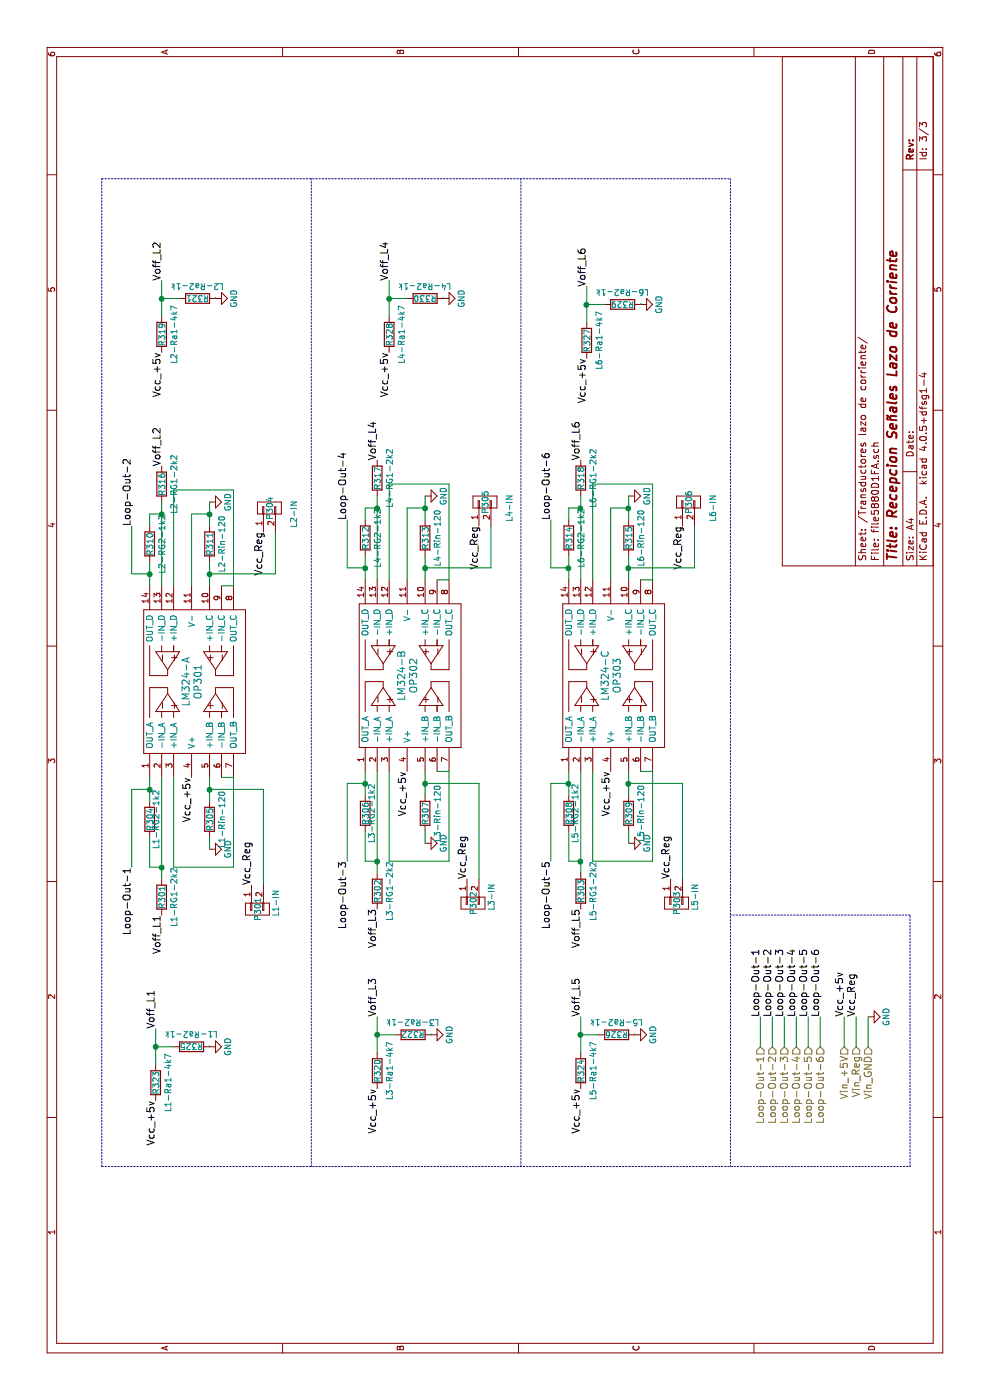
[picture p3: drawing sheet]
EESchema Schematic File Version 2
LIBS:power
LIBS:device
LIBS:transistors
LIBS:conn
LIBS:linear
LIBS:regul
LIBS:74xx
LIBS:cmos4000
LIBS:adc-dac
LIBS:memory
LIBS:xilinx
LIBS:microcontrollers
LIBS:dsp
LIBS:microchip
LIBS:analog_switches
LIBS:motorola
LIBS:texas
LIBS:intel
LIBS:audio
LIBS:interface
LIBS:digital-audio
LIBS:philips
LIBS:display
LIBS:cypress
LIBS:siliconi
LIBS:opto
LIBS:atmel
LIBS:contrib
LIBS:valves
LIBS:switches
LIBS:74xgxx
LIBS:ac-dc
LIBS:actel
LIBS:allegro
LIBS:Altera
LIBS:analog_devices
LIBS:battery_management
LIBS:bbd
LIBS:brooktre
LIBS:cmos_ieee
LIBS:dc-dc
LIBS:diode
LIBS:elec-unifil
LIBS:ESD_Protection
LIBS:ftdi
LIBS:gennum
LIBS:graphic
LIBS:hc11
LIBS:ir
LIBS:Lattice
LIBS:logo
LIBS:maxim
LIBS:mechanical
LIBS:microchip_dspic33dsc
LIBS:microchip_pic10mcu
LIBS:microchip_pic12mcu
LIBS:microchip_pic16mcu
LIBS:microchip_pic18mcu
LIBS:microchip_pic32mcu
LIBS:motor_drivers
LIBS:motors
LIBS:msp430
LIBS:nordicsemi
LIBS:nxp_armmcu
LIBS:onsemi
LIBS:Oscillators
LIBS:powerint
LIBS:Power_Management
LIBS:pspice
LIBS:references
LIBS:relays
LIBS:rfcom
LIBS:sensors
LIBS:silabs
LIBS:stm8
LIBS:stm32
LIBS:supertex
LIBS:transf
LIBS:ttl_ieee
LIBS:video
LIBS:wiznet
LIBS:Worldsemi
LIBS:Xicor
LIBS:zetex
LIBS:Zilog
LIBS:HechoEnCasa
LIBS:Modulo-Lector-cache
EELAYER 25 0
EELAYER END
$Descr A4 11693 8268
encoding utf-8
Sheet 3 3
Title "Recepcion Señales Lazo de Corriente"
Date ""
Rev ""
Comp ""
Comment1 ""
Comment2 ""
Comment3 ""
Comment4 ""
$EndDescr
Text Label 3200 6350 0    60   ~ 0
Loop-Out-1
Text Label 3200 6450 0    60   ~ 0
Loop-Out-2
Text Label 3200 6550 0    60   ~ 0
Loop-Out-3
Text Label 3200 6650 0    60   ~ 0
Loop-Out-4
Text Label 3200 6750 0    60   ~ 0
Loop-Out-5
Text Label 3200 6850 0    60   ~ 0
Loop-Out-6
Text HLabel 2950 6350 0    60   Input ~ 0
Loop-Out-1
Text HLabel 2950 6450 0    60   Input ~ 0
Loop-Out-2
Text HLabel 2950 6550 0    60   Input ~ 0
Loop-Out-3
Text HLabel 2950 6650 0    60   Input ~ 0
Loop-Out-4
Text HLabel 2950 6750 0    60   Input ~ 0
Loop-Out-5
Text HLabel 2950 6850 0    60   Input ~ 0
Loop-Out-6
Wire Wire Line
	2950 6350 3200 6350
Wire Wire Line
	2950 6450 3200 6450
Wire Wire Line
	2950 6550 3200 6550
Wire Wire Line
	2950 6650 3200 6650
Wire Wire Line
	2950 6750 3200 6750
Wire Wire Line
	2950 6850 3200 6850
Text Label 3200 7050 0    60   ~ 0
Vcc_+5v
Text Label 3200 7150 0    60   ~ 0
Vcc_Reg
$Comp
L GND #PWR039
U 1 1
P 3200 7250
F 0 "#PWR039" H 3200 7000 50  0001 C CNN
F 1 "GND" H 3200 7100 50  0000 C CNN
F 2 "" H 3200 7250 50  0000 C CNN
F 3 "" H 3200 7250 50  0000 C CNN
	1    3200 7250
	1    0    0    -1  
$EndComp
Text HLabel 2950 7050 0    60   Input ~ 0
Vin_+5V
Text HLabel 2950 7150 0    60   Input ~ 0
Vin_Reg
Text HLabel 2950 7250 0    60   Input ~ 0
Vin_GND
Wire Wire Line
	2950 7050 3200 7050
Wire Wire Line
	2950 7150 3200 7150
Wire Wire Line
	2950 7250 3200 7250
$Comp
L TLV4171 OP301
U 1 1
P 6000 1650
F 0 "OP301" H 6000 1650 60  0000 C CNN
F 1 "LM324-A" H 6000 1750 60  0000 C CNN
F 2 "Housings_DIP:DIP-14_W7.62mm_LongPads" H 5850 2350 60  0001 C CNN
F 3 "" H 5850 2350 60  0000 C CNN
	1    6000 1650
	1    0    0    -1  
$EndComp
$Comp
L R R319
U 1 1
P 8900 1350
F 0 "R319" V 8900 1350 50  0000 C CNN
F 1 "L2-Ra1-4k7" V 9000 1350 50  0000 C CNN
F 2 "Discret:R3" V 8830 1350 50  0001 C CNN
F 3 "" H 8900 1350 50  0000 C CNN
	1    8900 1350
	0    1    1    0   
$EndComp
$Comp
L R R321
U 1 1
P 9200 1650
F 0 "R321" V 9200 1650 50  0000 C CNN
F 1 "L2-Ra2-1k" V 9300 1650 50  0000 C CNN
F 2 "Discret:R3" V 9130 1650 50  0001 C CNN
F 3 "" H 9200 1650 50  0000 C CNN
	1    9200 1650
	1    0    0    -1  
$EndComp
$Comp
L R R301
U 1 1
P 4200 1350
F 0 "R301" V 4200 1350 50  0000 C CNN
F 1 "L1-RG1-2k2" V 4300 1350 50  0000 C CNN
F 2 "Discret:R3" V 4130 1350 50  0001 C CNN
F 3 "" H 4200 1350 50  0000 C CNN
	1    4200 1350
	0    1    1    0   
$EndComp
$Comp
L R R304
U 1 1
P 4850 1250
F 0 "R304" V 4850 1250 50  0000 C CNN
F 1 "L1-RG2-1k2" V 4900 1250 50  0000 C CNN
F 2 "Discret:R3" V 4780 1250 50  0001 C CNN
F 3 "" H 4850 1250 50  0000 C CNN
	1    4850 1250
	0    1    1    0   
$EndComp
$Comp
L GND #PWR040
U 1 1
P 4600 1750
F 0 "#PWR040" H 4600 1500 50  0001 C CNN
F 1 "GND" H 4600 1600 50  0000 C CNN
F 2 "" H 4600 1750 50  0000 C CNN
F 3 "" H 4600 1750 50  0000 C CNN
	1    4600 1750
	1    0    0    -1  
$EndComp
$Comp
L CONN_01X02 P304
U 1 1
P 7450 2250
F 0 "P304" H 7450 2250 50  0000 C CNN
F 1 "L2-IN" H 7400 2050 50  0000 C CNN
F 2 "mis-footprint:Pin_1x2_Paso" H 7450 2250 50  0001 C CNN
F 3 "" H 7450 2250 50  0000 C CNN
	1    7450 2250
	1    0    0    -1  
$EndComp
$Comp
L GND #PWR041
U 1 1
P 9200 1800
F 0 "#PWR041" H 9200 1550 50  0001 C CNN
F 1 "GND" H 9200 1650 50  0000 C CNN
F 2 "" H 9200 1800 50  0000 C CNN
F 3 "" H 9200 1800 50  0000 C CNN
	1    9200 1800
	1    0    0    -1  
$EndComp
Text Label 9350 1350 0    60   ~ 0
Voff_L2
$Comp
L CONN_01X02 P301
U 1 1
P 4100 2150
F 0 "P301" H 4100 2150 50  0000 C CNN
F 1 "L1-IN" H 4050 2000 50  0000 C CNN
F 2 "mis-footprint:Pin_1x2_Paso" H 4100 2150 50  0001 C CNN
F 3 "" H 4100 2150 50  0000 C CNN
	1    4100 2150
	-1   0    0    -1  
$EndComp
$Comp
L R R310
U 1 1
P 7150 1250
F 0 "R310" V 7150 1250 50  0000 C CNN
F 1 "L2-RG2-1k2" V 7250 1250 50  0000 C CNN
F 2 "Discret:R3" V 7080 1250 50  0001 C CNN
F 3 "" H 7150 1250 50  0000 C CNN
	1    7150 1250
	0    1    1    0   
$EndComp
$Comp
L R R316
U 1 1
P 7650 1350
F 0 "R316" V 7650 1350 50  0000 C CNN
F 1 "L2-RG1-2k2" V 7750 1350 50  0000 C CNN
F 2 "Discret:R3" V 7580 1350 50  0001 C CNN
F 3 "" H 7650 1350 50  0000 C CNN
	1    7650 1350
	0    1    1    0   
$EndComp
Text Label 4450 1100 2    60   ~ 0
Loop-Out-1
Text Label 5200 1600 2    60   ~ 0
Vcc_+5v
Text Label 4300 2100 0    60   ~ 0
Vcc_Reg
Text Label 7250 2200 2    60   ~ 0
Vcc_Reg
Text Label 8750 1350 2    60   ~ 0
Vcc_+5v
$Comp
L R R305
U 1 1
P 4850 1750
F 0 "R305" V 4850 1750 50  0000 C CNN
F 1 "L1-Rin-120" V 4950 1750 50  0000 C CNN
F 2 "Discret:R3" V 4780 1750 50  0001 C CNN
F 3 "" H 4850 1750 50  0000 C CNN
	1    4850 1750
	0    1    1    0   
$EndComp
Wire Wire Line
	9200 1800 9200 1800
Wire Wire Line
	9050 1350 9350 1350
Wire Wire Line
	9200 1350 9200 1500
Connection ~ 9200 1350
$Comp
L R R311
U 1 1
P 7150 1750
F 0 "R311" V 7150 1750 50  0000 C CNN
F 1 "L2-Rin-120" V 7250 1750 50  0000 C CNN
F 2 "Discret:R3" V 7080 1750 50  0001 C CNN
F 3 "" H 7150 1750 50  0000 C CNN
	1    7150 1750
	0    1    1    0   
$EndComp
Text Label 7300 1100 0    60   ~ 0
Loop-Out-2
Wire Wire Line
	5000 1750 5200 1750
Wire Wire Line
	5200 1850 5200 1950
Wire Wire Line
	5200 1950 4450 1950
Wire Wire Line
	4450 1950 4450 1450
Wire Wire Line
	4450 1450 5200 1450
Wire Wire Line
	4700 1750 4600 1750
Wire Wire Line
	5000 1250 5200 1250
Wire Wire Line
	4350 1350 5200 1350
Wire Wire Line
	4450 1350 4450 1250
Wire Wire Line
	4450 1250 4700 1250
Connection ~ 4450 1350
Text Label 4050 1350 2    60   ~ 0
Voff_L1
Wire Wire Line
	4300 2200 5100 2200
Wire Wire Line
	5100 2200 5100 1750
Connection ~ 5100 1750
Wire Wire Line
	6800 1750 7000 1750
Wire Wire Line
	6800 1250 7000 1250
Wire Wire Line
	6900 1250 6900 1100
Wire Wire Line
	6900 1100 7300 1100
Connection ~ 6900 1250
Wire Wire Line
	5100 1250 5100 1100
Wire Wire Line
	5100 1100 4450 1100
Connection ~ 5100 1250
Wire Wire Line
	7300 1250 7400 1250
Wire Wire Line
	7400 1250 7400 1350
Wire Wire Line
	6800 1350 7500 1350
Connection ~ 7400 1350
$Comp
L GND #PWR042
U 1 1
P 7500 1750
F 0 "#PWR042" H 7500 1500 50  0001 C CNN
F 1 "GND" H 7500 1600 50  0000 C CNN
F 2 "" H 7500 1750 50  0000 C CNN
F 3 "" H 7500 1750 50  0000 C CNN
	1    7500 1750
	1    0    0    -1  
$EndComp
Wire Wire Line
	6800 1600 7400 1600
Wire Wire Line
	7400 1600 7400 1750
Wire Wire Line
	7300 1750 7500 1750
Connection ~ 7400 1750
Wire Wire Line
	6800 1850 6800 1950
Wire Wire Line
	6900 1750 6900 2300
Wire Wire Line
	6900 2300 7250 2300
Connection ~ 6900 1750
Wire Wire Line
	6800 1950 7600 1950
Wire Wire Line
	7600 1950 7600 1450
Wire Wire Line
	7600 1450 6800 1450
$Comp
L TLV4171 OP302
U 1 1
P 6050 3450
F 0 "OP302" H 6050 3450 60  0000 C CNN
F 1 "LM324-B" H 6050 3550 60  0000 C CNN
F 2 "Housings_DIP:DIP-14_W7.62mm_LongPads" H 5900 4150 60  0001 C CNN
F 3 "" H 5900 4150 60  0000 C CNN
	1    6050 3450
	1    0    0    -1  
$EndComp
$Comp
L R R302
U 1 1
P 4250 3150
F 0 "R302" V 4250 3150 50  0000 C CNN
F 1 "L3-RG1-2k2" V 4350 3150 50  0000 C CNN
F 2 "Discret:R3" V 4180 3150 50  0001 C CNN
F 3 "" H 4250 3150 50  0000 C CNN
	1    4250 3150
	0    1    1    0   
$EndComp
$Comp
L R R306
U 1 1
P 4900 3050
F 0 "R306" V 4900 3050 50  0000 C CNN
F 1 "L3-RG2-1k2" V 4950 3050 50  0000 C CNN
F 2 "Discret:R3" V 4830 3050 50  0001 C CNN
F 3 "" H 4900 3050 50  0000 C CNN
	1    4900 3050
	0    1    1    0   
$EndComp
$Comp
L GND #PWR043
U 1 1
P 4650 3550
F 0 "#PWR043" H 4650 3300 50  0001 C CNN
F 1 "GND" H 4650 3400 50  0000 C CNN
F 2 "" H 4650 3550 50  0000 C CNN
F 3 "" H 4650 3550 50  0000 C CNN
	1    4650 3550
	1    0    0    -1  
$EndComp
$Comp
L CONN_01X02 P305
U 1 1
P 7500 4050
F 0 "P305" H 7500 4050 50  0000 C CNN
F 1 "L4-IN" H 7450 3850 50  0000 C CNN
F 2 "mis-footprint:Pin_1x2_Paso" H 7500 4050 50  0001 C CNN
F 3 "" H 7500 4050 50  0000 C CNN
	1    7500 4050
	1    0    0    -1  
$EndComp
$Comp
L CONN_01X02 P302
U 1 1
P 4150 3950
F 0 "P302" H 4150 3950 50  0000 C CNN
F 1 "L3-IN" H 4100 3800 50  0000 C CNN
F 2 "mis-footprint:Pin_1x2_Paso" H 4150 3950 50  0001 C CNN
F 3 "" H 4150 3950 50  0000 C CNN
	1    4150 3950
	-1   0    0    -1  
$EndComp
$Comp
L R R312
U 1 1
P 7200 3050
F 0 "R312" V 7200 3050 50  0000 C CNN
F 1 "L4-RG2-1k2" V 7300 3050 50  0000 C CNN
F 2 "Discret:R3" V 7130 3050 50  0001 C CNN
F 3 "" H 7200 3050 50  0000 C CNN
	1    7200 3050
	0    1    1    0   
$EndComp
$Comp
L R R317
U 1 1
P 7700 3150
F 0 "R317" V 7700 3150 50  0000 C CNN
F 1 "L4-RG1-2k2" V 7800 3150 50  0000 C CNN
F 2 "Discret:R3" V 7630 3150 50  0001 C CNN
F 3 "" H 7700 3150 50  0000 C CNN
	1    7700 3150
	0    1    1    0   
$EndComp
Text Label 4500 2900 2    60   ~ 0
Loop-Out-3
Text Label 5250 3400 2    60   ~ 0
Vcc_+5v
Text Label 4350 3900 0    60   ~ 0
Vcc_Reg
Text Label 7300 4000 2    60   ~ 0
Vcc_Reg
$Comp
L R R307
U 1 1
P 4900 3550
F 0 "R307" V 4900 3550 50  0000 C CNN
F 1 "L3-Rin-120" V 5000 3550 50  0000 C CNN
F 2 "Discret:R3" V 4830 3550 50  0001 C CNN
F 3 "" H 4900 3550 50  0000 C CNN
	1    4900 3550
	0    1    1    0   
$EndComp
$Comp
L R R313
U 1 1
P 7200 3550
F 0 "R313" V 7200 3550 50  0000 C CNN
F 1 "L4-Rin-120" V 7300 3550 50  0000 C CNN
F 2 "Discret:R3" V 7130 3550 50  0001 C CNN
F 3 "" H 7200 3550 50  0000 C CNN
	1    7200 3550
	0    1    1    0   
$EndComp
Text Label 7350 2900 0    60   ~ 0
Loop-Out-4
Wire Wire Line
	5050 3550 5250 3550
Wire Wire Line
	5250 3650 5250 3750
Wire Wire Line
	5250 3750 4500 3750
Wire Wire Line
	4500 3750 4500 3250
Wire Wire Line
	4500 3250 5250 3250
Wire Wire Line
	4750 3550 4650 3550
Wire Wire Line
	5050 3050 5250 3050
Wire Wire Line
	4400 3150 5250 3150
Wire Wire Line
	4500 3150 4500 3050
Wire Wire Line
	4500 3050 4750 3050
Connection ~ 4500 3150
Wire Wire Line
	4350 4000 5150 4000
Wire Wire Line
	5150 4000 5150 3550
Connection ~ 5150 3550
Wire Wire Line
	6850 3550 7050 3550
Wire Wire Line
	6850 3050 7050 3050
Wire Wire Line
	6950 3050 6950 2900
Wire Wire Line
	6950 2900 7350 2900
Connection ~ 6950 3050
Wire Wire Line
	5150 3050 5150 2900
Wire Wire Line
	5150 2900 4500 2900
Connection ~ 5150 3050
Wire Wire Line
	7350 3050 7450 3050
Wire Wire Line
	7450 3050 7450 3150
Wire Wire Line
	6850 3150 7550 3150
Connection ~ 7450 3150
$Comp
L GND #PWR044
U 1 1
P 7550 3550
F 0 "#PWR044" H 7550 3300 50  0001 C CNN
F 1 "GND" H 7550 3400 50  0000 C CNN
F 2 "" H 7550 3550 50  0000 C CNN
F 3 "" H 7550 3550 50  0000 C CNN
	1    7550 3550
	1    0    0    -1  
$EndComp
Wire Wire Line
	6850 3400 7450 3400
Wire Wire Line
	7450 3400 7450 3550
Wire Wire Line
	7350 3550 7550 3550
Connection ~ 7450 3550
Wire Wire Line
	6850 3650 6850 3750
Wire Wire Line
	6950 3550 6950 4100
Wire Wire Line
	6950 4100 7300 4100
Connection ~ 6950 3550
Wire Wire Line
	6850 3750 7650 3750
Wire Wire Line
	7650 3750 7650 3250
Wire Wire Line
	7650 3250 6850 3250
$Comp
L R R320
U 1 1
P 2750 3150
F 0 "R320" V 2750 3150 50  0000 C CNN
F 1 "L3-Ra1-4k7" V 2850 3150 50  0000 C CNN
F 2 "Discret:R3" V 2680 3150 50  0001 C CNN
F 3 "" H 2750 3150 50  0000 C CNN
	1    2750 3150
	0    1    1    0   
$EndComp
$Comp
L R R322
U 1 1
P 3050 3450
F 0 "R322" V 3050 3450 50  0000 C CNN
F 1 "L3-Ra2-1k" V 3150 3450 50  0000 C CNN
F 2 "Discret:R3" V 2980 3450 50  0001 C CNN
F 3 "" H 3050 3450 50  0000 C CNN
	1    3050 3450
	1    0    0    -1  
$EndComp
$Comp
L GND #PWR045
U 1 1
P 3050 3600
F 0 "#PWR045" H 3050 3350 50  0001 C CNN
F 1 "GND" H 3050 3450 50  0000 C CNN
F 2 "" H 3050 3600 50  0000 C CNN
F 3 "" H 3050 3600 50  0000 C CNN
	1    3050 3600
	1    0    0    -1  
$EndComp
Text Label 3200 3150 0    60   ~ 0
Voff_L3
Text Label 2600 3150 2    60   ~ 0
Vcc_+5v
Wire Wire Line
	3050 3600 3050 3600
Wire Wire Line
	2900 3150 3200 3150
Wire Wire Line
	3050 3150 3050 3300
Connection ~ 3050 3150
Text Label 7800 1350 0    60   ~ 0
Voff_L2
$Comp
L TLV4171 OP303
U 1 1
P 6050 5150
F 0 "OP303" H 6050 5150 60  0000 C CNN
F 1 "LM324-C" H 6050 5250 60  0000 C CNN
F 2 "Housings_DIP:DIP-14_W7.62mm_LongPads" H 5900 5850 60  0001 C CNN
F 3 "" H 5900 5850 60  0000 C CNN
	1    6050 5150
	1    0    0    -1  
$EndComp
$Comp
L R R303
U 1 1
P 4250 4850
F 0 "R303" V 4250 4850 50  0000 C CNN
F 1 "L5-RG1-2k2" V 4350 4850 50  0000 C CNN
F 2 "Discret:R3" V 4180 4850 50  0001 C CNN
F 3 "" H 4250 4850 50  0000 C CNN
	1    4250 4850
	0    1    1    0   
$EndComp
$Comp
L R R308
U 1 1
P 4900 4750
F 0 "R308" V 4900 4750 50  0000 C CNN
F 1 "L5-RG2-1k2" V 4950 4750 50  0000 C CNN
F 2 "Discret:R3" V 4830 4750 50  0001 C CNN
F 3 "" H 4900 4750 50  0000 C CNN
	1    4900 4750
	0    1    1    0   
$EndComp
$Comp
L GND #PWR046
U 1 1
P 4650 5250
F 0 "#PWR046" H 4650 5000 50  0001 C CNN
F 1 "GND" H 4650 5100 50  0000 C CNN
F 2 "" H 4650 5250 50  0000 C CNN
F 3 "" H 4650 5250 50  0000 C CNN
	1    4650 5250
	1    0    0    -1  
$EndComp
$Comp
L CONN_01X02 P306
U 1 1
P 7500 5750
F 0 "P306" H 7500 5750 50  0000 C CNN
F 1 "L6-IN" H 7450 5550 50  0000 C CNN
F 2 "mis-footprint:Pin_1x2_Paso" H 7500 5750 50  0001 C CNN
F 3 "" H 7500 5750 50  0000 C CNN
	1    7500 5750
	1    0    0    -1  
$EndComp
$Comp
L CONN_01X02 P303
U 1 1
P 4150 5650
F 0 "P303" H 4150 5650 50  0000 C CNN
F 1 "L5-IN" H 4100 5500 50  0000 C CNN
F 2 "mis-footprint:Pin_1x2_Paso" H 4150 5650 50  0001 C CNN
F 3 "" H 4150 5650 50  0000 C CNN
	1    4150 5650
	-1   0    0    -1  
$EndComp
$Comp
L R R314
U 1 1
P 7200 4750
F 0 "R314" V 7200 4750 50  0000 C CNN
F 1 "L6-RG2-1k2" V 7300 4750 50  0000 C CNN
F 2 "Discret:R3" V 7130 4750 50  0001 C CNN
F 3 "" H 7200 4750 50  0000 C CNN
	1    7200 4750
	0    1    1    0   
$EndComp
$Comp
L R R318
U 1 1
P 7700 4850
F 0 "R318" V 7700 4850 50  0000 C CNN
F 1 "L6-RG1-2k2" V 7800 4850 50  0000 C CNN
F 2 "Discret:R3" V 7630 4850 50  0001 C CNN
F 3 "" H 7700 4850 50  0000 C CNN
	1    7700 4850
	0    1    1    0   
$EndComp
Text Label 4500 4600 2    60   ~ 0
Loop-Out-5
Text Label 5250 5100 2    60   ~ 0
Vcc_+5v
Text Label 4350 5600 0    60   ~ 0
Vcc_Reg
Text Label 7300 5700 2    60   ~ 0
Vcc_Reg
$Comp
L R R309
U 1 1
P 4900 5250
F 0 "R309" V 4900 5250 50  0000 C CNN
F 1 "L5-Rin-120" V 5000 5250 50  0000 C CNN
F 2 "Discret:R3" V 4830 5250 50  0001 C CNN
F 3 "" H 4900 5250 50  0000 C CNN
	1    4900 5250
	0    1    1    0   
$EndComp
$Comp
L R R315
U 1 1
P 7200 5250
F 0 "R315" V 7200 5250 50  0000 C CNN
F 1 "L6-Rin-120" V 7300 5250 50  0000 C CNN
F 2 "Discret:R3" V 7130 5250 50  0001 C CNN
F 3 "" H 7200 5250 50  0000 C CNN
	1    7200 5250
	0    1    1    0   
$EndComp
Text Label 7350 4600 0    60   ~ 0
Loop-Out-6
Wire Wire Line
	5050 5250 5250 5250
Wire Wire Line
	5250 5350 5250 5450
Wire Wire Line
	5250 5450 4500 5450
Wire Wire Line
	4500 5450 4500 4950
Wire Wire Line
	4500 4950 5250 4950
Wire Wire Line
	4750 5250 4650 5250
Wire Wire Line
	5050 4750 5250 4750
Wire Wire Line
	4400 4850 5250 4850
Wire Wire Line
	4500 4850 4500 4750
Wire Wire Line
	4500 4750 4750 4750
Connection ~ 4500 4850
Text Label 4100 4850 2    60   ~ 0
Voff_L5
Wire Wire Line
	4350 5700 5150 5700
Wire Wire Line
	5150 5700 5150 5250
Connection ~ 5150 5250
Wire Wire Line
	6850 5250 7050 5250
Wire Wire Line
	6850 4750 7050 4750
Wire Wire Line
	6950 4750 6950 4600
Wire Wire Line
	6950 4600 7350 4600
Connection ~ 6950 4750
Wire Wire Line
	5150 4750 5150 4600
Wire Wire Line
	5150 4600 4500 4600
Connection ~ 5150 4750
Wire Wire Line
	7350 4750 7450 4750
Wire Wire Line
	7450 4750 7450 4850
Wire Wire Line
	6850 4850 7550 4850
Connection ~ 7450 4850
$Comp
L GND #PWR047
U 1 1
P 7550 5250
F 0 "#PWR047" H 7550 5000 50  0001 C CNN
F 1 "GND" H 7550 5100 50  0000 C CNN
F 2 "" H 7550 5250 50  0000 C CNN
F 3 "" H 7550 5250 50  0000 C CNN
	1    7550 5250
	1    0    0    -1  
$EndComp
Wire Wire Line
	6850 5100 7450 5100
Wire Wire Line
	7450 5100 7450 5250
Wire Wire Line
	7350 5250 7550 5250
Connection ~ 7450 5250
Wire Wire Line
	6850 5350 6850 5450
Wire Wire Line
	6950 5250 6950 5800
Wire Wire Line
	6950 5800 7300 5800
Connection ~ 6950 5250
Wire Wire Line
	6850 5450 7650 5450
Wire Wire Line
	7650 5450 7650 4950
Wire Wire Line
	7650 4950 6850 4950
Text Label 7850 4850 0    60   ~ 0
Voff_L6
$Comp
L R R323
U 1 1
P 2650 1300
F 0 "R323" V 2650 1300 50  0000 C CNN
F 1 "L1-Ra1-4k7" V 2750 1300 50  0000 C CNN
F 2 "Discret:R3" V 2580 1300 50  0001 C CNN
F 3 "" H 2650 1300 50  0000 C CNN
	1    2650 1300
	0    1    1    0   
$EndComp
$Comp
L R R325
U 1 1
P 2950 1600
F 0 "R325" V 2950 1600 50  0000 C CNN
F 1 "L1-Ra2-1k" V 3050 1600 50  0000 C CNN
F 2 "Discret:R3" V 2880 1600 50  0001 C CNN
F 3 "" H 2950 1600 50  0000 C CNN
	1    2950 1600
	1    0    0    -1  
$EndComp
$Comp
L GND #PWR048
U 1 1
P 2950 1750
F 0 "#PWR048" H 2950 1500 50  0001 C CNN
F 1 "GND" H 2950 1600 50  0000 C CNN
F 2 "" H 2950 1750 50  0000 C CNN
F 3 "" H 2950 1750 50  0000 C CNN
	1    2950 1750
	1    0    0    -1  
$EndComp
Text Label 3100 1300 0    60   ~ 0
Voff_L1
Text Label 2500 1300 2    60   ~ 0
Vcc_+5v
Wire Wire Line
	2950 1750 2950 1750
Wire Wire Line
	2800 1300 3100 1300
Wire Wire Line
	2950 1300 2950 1450
Connection ~ 2950 1300
$Comp
L R R328
U 1 1
P 8900 3250
F 0 "R328" V 8900 3250 50  0000 C CNN
F 1 "L4-Ra1-4k7" V 9000 3250 50  0000 C CNN
F 2 "Discret:R3" V 8830 3250 50  0001 C CNN
F 3 "" H 8900 3250 50  0000 C CNN
	1    8900 3250
	0    1    1    0   
$EndComp
$Comp
L R R330
U 1 1
P 9200 3550
F 0 "R330" V 9200 3550 50  0000 C CNN
F 1 "L4-Ra2-1k" V 9300 3550 50  0000 C CNN
F 2 "Discret:R3" V 9130 3550 50  0001 C CNN
F 3 "" H 9200 3550 50  0000 C CNN
	1    9200 3550
	1    0    0    -1  
$EndComp
$Comp
L GND #PWR049
U 1 1
P 9200 3700
F 0 "#PWR049" H 9200 3450 50  0001 C CNN
F 1 "GND" H 9200 3550 50  0000 C CNN
F 2 "" H 9200 3700 50  0000 C CNN
F 3 "" H 9200 3700 50  0000 C CNN
	1    9200 3700
	1    0    0    -1  
$EndComp
Text Label 8750 3250 2    60   ~ 0
Vcc_+5v
Wire Wire Line
	9200 3700 9200 3700
Wire Wire Line
	9050 3250 9350 3250
Wire Wire Line
	9200 3250 9200 3400
Connection ~ 9200 3250
$Comp
L R R327
U 1 1
P 8850 4900
F 0 "R327" V 8850 4900 50  0000 C CNN
F 1 "L6-Ra1-4k7" V 8950 4900 50  0000 C CNN
F 2 "Discret:R3" V 8780 4900 50  0001 C CNN
F 3 "" H 8850 4900 50  0000 C CNN
	1    8850 4900
	0    1    1    0   
$EndComp
$Comp
L R R329
U 1 1
P 9150 5200
F 0 "R329" V 9150 5200 50  0000 C CNN
F 1 "L6-Ra2-1k" V 9250 5200 50  0000 C CNN
F 2 "Discret:R3" V 9080 5200 50  0001 C CNN
F 3 "" H 9150 5200 50  0000 C CNN
	1    9150 5200
	1    0    0    -1  
$EndComp
$Comp
L GND #PWR050
U 1 1
P 9150 5350
F 0 "#PWR050" H 9150 5100 50  0001 C CNN
F 1 "GND" H 9150 5200 50  0000 C CNN
F 2 "" H 9150 5350 50  0000 C CNN
F 3 "" H 9150 5350 50  0000 C CNN
	1    9150 5350
	1    0    0    -1  
$EndComp
Text Label 9300 4900 0    60   ~ 0
Voff_L6
Text Label 8700 4900 2    60   ~ 0
Vcc_+5v
Wire Wire Line
	9150 5350 9150 5350
Wire Wire Line
	9000 4900 9300 4900
Wire Wire Line
	9150 4900 9150 5050
Connection ~ 9150 4900
$Comp
L R R324
U 1 1
P 2750 4850
F 0 "R324" V 2750 4850 50  0000 C CNN
F 1 "L5-Ra1-4k7" V 2850 4850 50  0000 C CNN
F 2 "Discret:R3" V 2680 4850 50  0001 C CNN
F 3 "" H 2750 4850 50  0000 C CNN
	1    2750 4850
	0    1    1    0   
$EndComp
$Comp
L R R326
U 1 1
P 3050 5150
F 0 "R326" V 3050 5150 50  0000 C CNN
F 1 "L5-Ra2-1k" V 3150 5150 50  0000 C CNN
F 2 "Discret:R3" V 2980 5150 50  0001 C CNN
F 3 "" H 3050 5150 50  0000 C CNN
	1    3050 5150
	1    0    0    -1  
$EndComp
$Comp
L GND #PWR051
U 1 1
P 3050 5300
F 0 "#PWR051" H 3050 5050 50  0001 C CNN
F 1 "GND" H 3050 5150 50  0000 C CNN
F 2 "" H 3050 5300 50  0000 C CNN
F 3 "" H 3050 5300 50  0000 C CNN
	1    3050 5300
	1    0    0    -1  
$EndComp
Text Label 3200 4850 0    60   ~ 0
Voff_L5
Text Label 2600 4850 2    60   ~ 0
Vcc_+5v
Wire Wire Line
	3050 5300 3050 5300
Wire Wire Line
	2900 4850 3200 4850
Wire Wire Line
	3050 4850 3050 5000
Connection ~ 3050 4850
Text Label 4100 3150 2    60   ~ 0
Voff_L3
Text Label 7850 3150 0    60   ~ 0
Voff_L4
Text Label 9350 3250 0    60   ~ 0
Voff_L4
Wire Notes Line
	10200 850  10200 6100
Wire Notes Line
	10200 6100 1950 6100
Wire Notes Line
	1950 850  1950 7600
Wire Notes Line
	1950 850  10200 850 
Wire Notes Line
	1950 2600 10200 2600
Wire Notes Line
	1950 4350 10200 4350
Wire Notes Line
	1950 7600 4050 7600
Wire Notes Line
	4050 7600 4050 6100
$EndSCHEMATC
